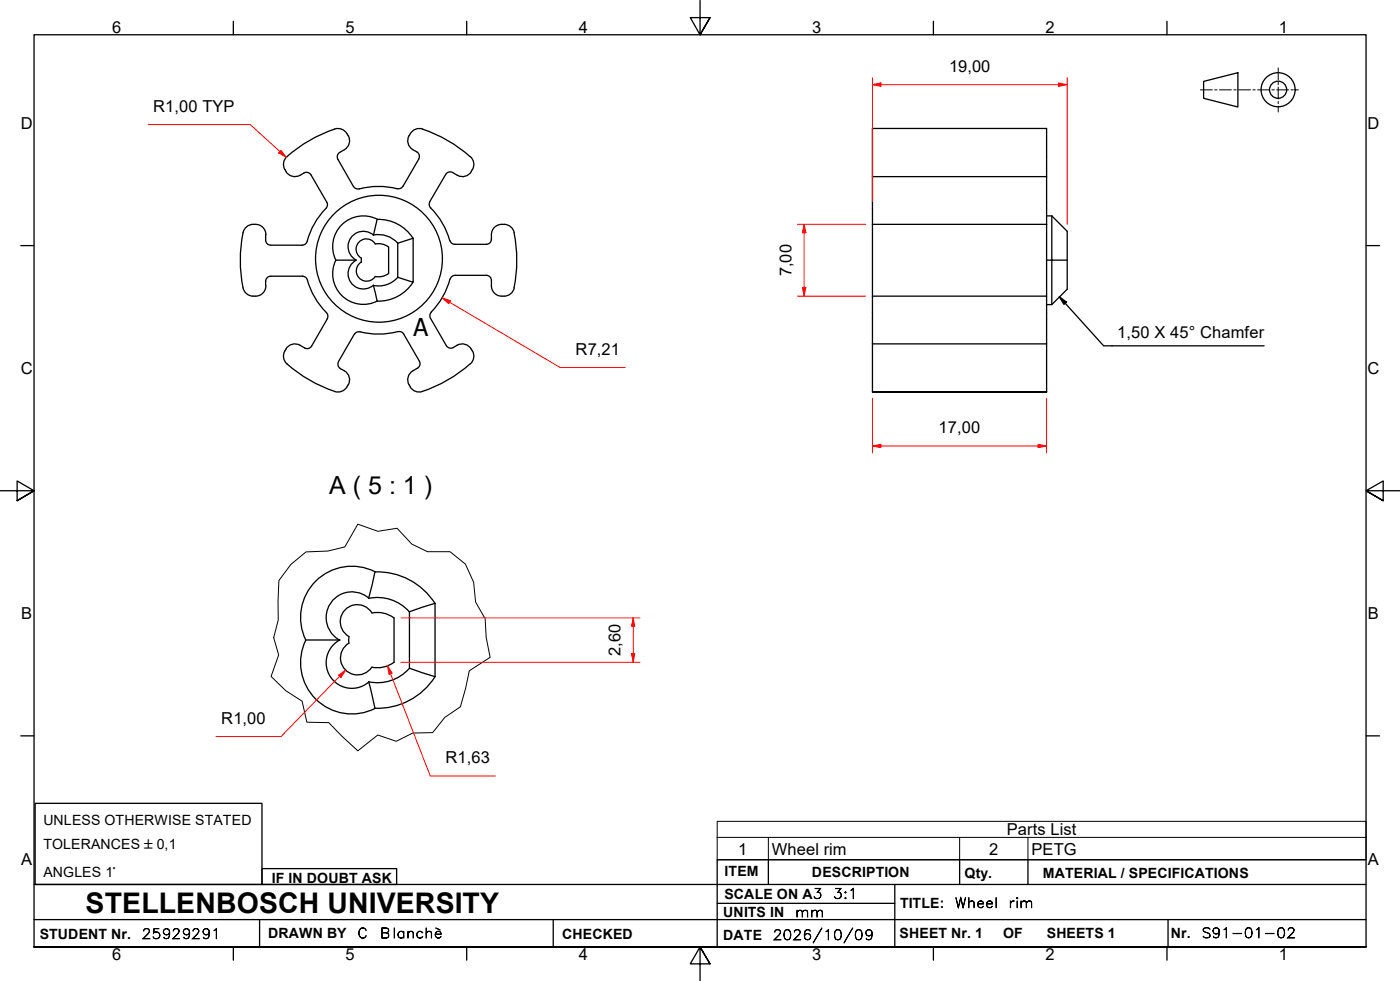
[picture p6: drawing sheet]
<svg xmlns="http://www.w3.org/2000/svg" width="410mm" height="287mm" viewBox="0 0 410 287" stroke-linecap="round" stroke-linejoin="round" font-family="sans-serif">
<!-- layer: Visible Edges(ISO) -->
<g fill="none" stroke="#000" stroke-width=".38">
<path d="M101.6 39.1a3.3 3.3 0 0 0-4.8-.9 40.5 40.5 0 0 0-12.8 7.7M101.6 39.1l.3 .6M102 39.7a3 3 0 0 1-1.1 4.1M119.8 39.7a3 3 0 0 0 1.1 4.1M120.1 39.1l-.3 .6M120.2 39.1a3.2 3.2 0 0 1 4.7-.9 40.5 40.5 0 0 1 12.8 7.7M83.4 49.6l.4 .6M83.7 50.2a3 3 0 0 0 4.1 1.1M84 45.9a3 3 0 0 0-.6 3.7M87.9 51.3a2.27 2.27 0 0 1 2.5-.7l.6 .6 4.7 8M95.7 59.2l.2 .7a2.41 2.41 0 0 1-1.2 1.8 22.7 22.7 0 0 0-4.9 9.3l-.6 .6-.7 .2h-9.2a1.49 1.49 0 0 1-1.5-1.5v-1.6M100.8 43.8l-1.3 .8a1.49 1.49 0 0 0-.6 2l4.6 8 .9 .7h.8"/>
<path d="M116.3 55.3a21.6 21.6 0 0 0-11.1 0M120.9 43.8l1.1 .7M122.1 44.5a1.49 1.49 0 0 1 .5 2M122.6 46.6l-4.6 7.9-.6 .6-1.1 .1M125.9 59.1l-.2 .7a2.37 2.37 0 0 0 1.1 1.8 21.6 21.6 0 0 1 4.9 8.8M130.5 51.1l-4.6 7.9M132.5 50.5a1.49 1.49 0 0 0-2 .6M137.7 45.9a3 3 0 0 1 .6 3.7M138 50.2a3 3 0 0 1-4.1 1.1l-1.4-.8M138.3 49.6l-.3 .6M255.5 51.7v-14.1h51v28.1M255.5 51.7v14"/>
<path d="M255.5 51.7h51M74.1 65.7a3.1 3.1 0 0 1 3.8 3M74.1 65.7a3.3 3.3 0 0 0-3.2 3.6 39 39 0 0 0 .5 15.6 3 3 0 0 0 2.7 1.8M98.3 76.2h6M98.3 76.2a9 9 0 0 0 1.8 10.3 9 9 0 0 0 10.3 1.7l-1.1-4.7M104.3 76.2a4.5 4.5 0 0 0-1.6 6.5 4.5 4.5 0 0 0 6.7 .8M109.3 68.8a7.5 7.5 0 0 1 7.2 2.4M109.3 68.8l1.2-4.6a9 9 0 0 0-10.4 1.6 9 9 0 0 0-1.8 10.3M109.4 68.8a4.5 4.5 0 0 0-6.7 .8 4.5 4.5 0 0 0 1.6 6.5M109.9 71.4l2.3 .1 1.6 .8M109.9 71.4a3 3 0 0 0-4.8-.5 3 3 0 0 0 .7 4.7v1.1a3 3 0 0 0-.6 4.7 3 3 0 0 0 4.7-.5h2.3l1.6-.8M110.4 64.2a12 12 0 0 1 10.5 5.6"/>
<path d="M113.8 72.3v7.8M116.5 71.2l4.5-1.5v12.9l-4.5-1.4M116.5 71.2v10M131.8 70.4l.6 .9 .8 .2M133.2 71.5h9.2M143.9 68.7a2.33 2.33 0 0 1-.6 2.5l-.9 .3M147.6 65.7a3 3 0 0 1 3 2.4M147.6 65.7a3.1 3.1 0 0 0-3.7 3M150.5 68.1a40.5 40.5 0 0 1 0 16.2M255.5 65.7v21M255.5 65.7h51M306.5 65.7v21h-51"/>
<path d="M306.5 76.2h1.5v13M306.5 63.2h1.5M308 63.2l4.5 4.5v17l-4.5 4.5h-1.5M308 63.2v13h4.5M77.8 82.3v1.3M77.8 82.3a1.49 1.49 0 0 1 1.5-1.5h9.3l.7 .2a2.37 2.37 0 0 1 1 1.9 22.8 22.8 0 0 0 5.5 8.9l.2 .8-.2 .7-4.6 8M77.9 83.7a3.1 3.1 0 0 1-3.8 3M103.8 97.8l-4.7 8M116.5 81.2a7.5 7.5 0 0 1-7.2 2.4M116.5 97.1a23 23 0 0 1-11.5 0l-.7 .2-.5 .6M116.5 97.1h.8l.9 .7M118.2 97.7l4.6 8"/>
<path d="M120.9 82.6a12 12 0 0 1-10.5 5.5M126.3 91.4l-.4 1 .2 .8 4.6 8a1.49 1.49 0 0 0 2 .5l1.2-.7M131.7 81.7a21.6 21.6 0 0 1-5.5 9.7M142.4 80.6a1.49 1.49 0 0 1 1.5 1.5M142.4 80.6h-9.1l-1.1 .4-.4 .7M143.9 83.7a3.4 3.4 0 0 0 3.1 3 3.4 3.4 0 0 0 3.6-2.4M143.9 82.1v1.6M255.5 86.7v14M306.5 86.7v14M84 106.5a40.5 40.5 0 0 0 14 8.1M87.8 101l1.4 .9M87.8 101.1a3.4 3.4 0 0 0-4.1 1.1 3.4 3.4 0 0 0 .3 4.3"/>
<path d="M91.2 101.3a1.49 1.49 0 0 1-2 .6M99.1 105.9a1.49 1.49 0 0 0 .6 2M99.6 107.9a3.3 3.3 0 0 1 2.4 4.8M101.9 112.7a3.1 3.1 0 0 1-3.9 1.9M119.8 112.7a3 3 0 0 0 3.9 1.9M120.9 108.6a3 3 0 0 0-1.1 4.1M122.8 105.7a1.49 1.49 0 0 1-.5 2.1l-1.4 .7M133.8 101.1a3.1 3.1 0 0 1 4.5 1.7M137.7 106.5a40.5 40.5 0 0 1-14 8.1M138.3 102.7a3 3 0 0 1-.6 3.8M255.5 100.7v14.1M255.5 100.7h51"/>
<path d="M306.5 100.7v14.1M306.5 114.8h-51h51M108 175.2a12.5 12.5 0 0 1 11.9 3.9M109.8 167.3l-1.8 7.8a7.5 7.5 0 0 0-11.2 1.4 7.5 7.5 0 0 0 2.7 10.9M127.4 176.7a20.1 20.1 0 0 0-17.6-9.3 15 15 0 0 0-17.3 2.7 15 15 0 0 0-3 17.3M127.4 176.6l-7.5 2.5v16.5M127.4 176.6v21.5M108 199.6a7.5 7.5 0 0 1-11.2-1.3 7.5 7.5 0 0 1 2.7-11h-10a15 15 0 0 0 3 17.4 15 15 0 0 0 17.3 2.7M115.4 193.8a8.1 8.1 0 0 1-6.5 1.5M115.4 193.9v-13a8.5 8.5 0 0 0-6.5-1.5 5 5 0 0 0-7.9-.8 5 5 0 0 0 1.2 7.8v1.9a5 5 0 0 0-1.1 7.7 5 5 0 0 0 7.8-.7M119.9 195.6a12.5 12.5 0 0 1-11.9 4M119.9 195.6l7.5 2.5"/>
<path d="M127.4 198.1a20 20 0 0 1-17.6 9.2l-1.9-7.7"/>
</g>
<!-- layer: Break Lines(ISO) -->
<path d="M85.2 165.2l4.4-3.6 6.4-.3 5-1.2 3.8-6.7 5.8 2.1 5.7-.9 4.3 4.7 4.6 2.2h6.6l4.5 3.6 2.4 5.3 .6 5.8 2.7 4.9 .4 5.5 1.1 5.8-6.1 4-1.1 5.1-1.5 5.4-4.6 3.1-3.5 4.5-5.9 .1-4.8 2.4-5.4-1.8-5.8 4.6-4.7-4.3-3.8-4-6.4-.1-1.4-6.2-4.8-3-4.3-4.2 2.2-6.3-1.5-5.1 1.4-5.1-.1-5.5 .3-6.1z" fill="none" stroke="#000" stroke-width=".29"/>
<!-- layer: Symbols(ISO) -->
<path d="M210 245.1v-4.7h190v4.7M210 245.1v6.6h190v-6.6M210 245.1h190M225 245.1v6.6M281 245.1v6.6M301 245.1v6.6" fill="none" stroke="#000" stroke-width=".29"/>
<!-- layer: Detail Circle Lines(ISO) -->
<circle cx="111" cy="75.7" r="18.6" fill="none" stroke="#000" stroke-width=".38"/>
<!-- layer: Border_0 -->
<g fill="none" stroke="#000" stroke-width=".38">
<path d="M68.3 6.2v4M136.7 6.2v4M205 .1v10.1l-2.9-5h5.8l-2.9 5 2.9-5M273.3 6.2v4M341.7 6.2v4M6.1 71.9h3.9M400 71.9h3.9M0 143.7h10l-5-2.9v5.8l5-2.9-5 2.9M410 143.7h-10l5-2.9v5.8l-5-2.9 5 2.9M6.1 215.4h3.9M400 215.4h3.9M10 277.2v-267h390v267h-390h390"/>
<path d="M68.3 277.2v3.9M136.7 277.2v3.9M273.3 277.2v3.9M341.7 277.2v3.9M207.9 282.1l-2.9-4.9 2.9 4.9h-5.8l2.9-4.9v10"/>
</g>
<!-- layer: Sketch Geometry(ISO) -->
<g fill="none" stroke="#000" stroke-width=".38">
<path d="M352.4 23.8l10.1-2.5v10l-10.1-2.5zM10.3 235.2h66.4v23.7h-66.4zM10 258.9h390M76.7 254.3h39.4v4.6h-39.4zM225 251.7v7.2M262 258.9v18.3M281 251.7v7.2M301 251.7v7.2M400 251.7h-190v25.5M10 277.2h390M10 269.2h390M76 269.2v8"/>
<path d="M162 269.2v8M210 264.4h52M342 269.2v8"/>
<circle cx="374.2" cy="26.3" r="5"/>
<circle cx="374.2" cy="26.3" r="2.51"/>
</g>
<g fill="none" stroke="#000" stroke-width=".29">
<path d="M374.3 19.9v3.5M351.5 26.3h3.5M355.7 26.3h.7M357.1 26.3h3.5M361.3 26.3h.6M362.6 26.3h3.5M366.8 26.3h.7M368.2 26.3h3.5M372.4 26.3h.7M373.8 26.3h3.5M374.3 24.1v.7M374.3 25.5v3.5"/>
<path d="M374.3 29.7v.7M374.3 31.1v1.7M378 26.3h.7M379.4 26.3h.8"/>
</g>
<!-- layer: Dimensions(ISO) -->
<path d="M235.5 65.7v2.4" fill="none" stroke="#f00" stroke-width=".29"/>
<path d="M235.5 65.7l.5 2.4h-1.1z" fill="#f00"/>
<path d="M235.5 65.7l.5 2.4h-1.1zM235.5 84.2v2.5" fill="none" stroke="#f00" stroke-width=".29"/>
<path d="M234.9 84.2h1.1l-.5 2.5z" fill="#f00"/>
<path d="M82 44.4l1.8 1.7M233.5 65.7h20M235.5 68.1v16.1M233.5 86.7h20M234.9 84.2h1.1l-.5 2.5z" fill="none" stroke="#f00" stroke-width=".29"/>
<path d="M82.3 44l1.5 2.1-2.2-1.3z" fill="#f00"/>
<path d="M43.4 36.5h29.9l8.7 7.9M82.3 44l1.5 2.1-2.2-1.3zM255.5 130.6h2.4" fill="none" stroke="#f00" stroke-width=".29"/>
<path d="M255.5 130.6l2.4-.5v.9z" fill="#f00"/>
<path d="M255.5 130.6l2.4-.5v.9zM304 130.6h2.5" fill="none" stroke="#f00" stroke-width=".29"/>
<path d="M304 130.1l2.5 .5-2.5 .4z" fill="#f00"/>
<path d="M309.9 24.8h2.6M255.5 116.6v15.9M306.5 116.6v15.9M257.9 130.6h46.1M304 130.1l2.5 .5-2.5 .4z" fill="none" stroke="#f00" stroke-width=".29"/>
<path d="M309.9 24.3l2.6 .5-2.6 .5z" fill="#f00"/>
<path d="M255.5 24.8h2.4M309.9 24.3l2.6 .5-2.6 .5z" fill="none" stroke="#f00" stroke-width=".29"/>
<path d="M255.5 24.8l2.4-.5v1z" fill="#f00"/>
<path d="M255.5 24.8l2.4-.5v1zM255.5 22.7v36.3M257.9 24.8h52M312.5 22.7v43M185.4 180.9v2.4" fill="none" stroke="#f00" stroke-width=".29"/>
<!-- layer: Symbols(ISO) -->
<path d="M310.2 86.9l2 1.5-.7 .7zM310.2 86.9l13 14.3h46.9" fill="none" stroke="#000" stroke-width=".38"/>
<path d="M310.2 86.9l2 1.5-.7 .7z" fill="#000"/>
<!-- layer: Dimensions(ISO) -->
<path d="M185.4 180.9l.5 2.4h-1z" fill="#f00"/>
<path d="M185.4 180.9l.5 2.4h-1zM185.4 191.3v2.6" fill="none" stroke="#f00" stroke-width=".29"/>
<path d="M184.9 191.3h1l-.5 2.6z" fill="#f00"/>
<path d="M101.2 196.2l-1.8 1.7M117.4 193.9h70M117.4 180.9h70M184.9 191.3h1l-.5 2.6zM185.4 183.3v8" fill="none" stroke="#f00" stroke-width=".29"/>
<path d="M99.1 197.6l2.1-1.4-1.4 2.1z" fill="#f00"/>
<path d="M99.1 197.6l2.1-1.4-1.4 2.1zM99.4 197.9l-17.1 17.7h-19.1M113.5 194.9l.9 2.3" fill="none" stroke="#f00" stroke-width=".29"/>
<path d="M113.5 194.9l1.3 2.2-.9 .3z" fill="#f00"/>
<path d="M129.5 87.2l2.1 1.3M113.5 194.9l1.3 2.2-.9 .3zM114.4 197.2l11.6 30h19" fill="none" stroke="#f00" stroke-width=".29"/>
<path d="M129.5 87.2l2.4 .8-.5 .9z" fill="#f00"/>
<path d="M129.5 87.2l2.4 .8-.5 .9zM131.6 88.5l32.4 19.1h19.1" fill="none" stroke="#f00" stroke-width=".29"/>
<text font-size="8.3" x="25.1" y="267.2">STELLENBOSCH UNIVERSITY</text>
<text font-size="7.3" x="96.4" y="144.7">A ( 5 : 1 )</text>
<text font-size="7.2" x="121" y="98.4">A</text>
<g font-size="4.8">
<text x="32.8" y="9.7">6</text>
<text x="101.2" y="9.7">5</text>
<text x="169.5" y="9.7">4</text>
<text x="237.8" y="9.7">3</text>
<text x="306.1" y="9.7">2</text>
<text x="374.5" y="9.7">1</text>
<text x="277.9" y="21.1">19,00</text>
<text x="44.8" y="32.8">R1,00 TYP</text>
<text x="6.1" y="37.8">D</text>
<text x="400.4" y="37.8">D</text>
<text x="231.8" y="80.9" transform="rotate(-90 231.8 80.9)">7,00</text>
<text x="327.2" y="99.1">1,50 X 45° Chamfer</text>
<text x="168.5" y="103.9">R7,21</text>
<text x="6.1" y="109.6">C</text>
<text x="400.4" y="109.6">C</text>
<text x="274.8" y="126.8">17,00</text>
<text x="6.2" y="181.3">B</text>
<text x="400.5" y="181.3">B</text>
<text x="181.7" y="192.1" transform="rotate(-90 181.7 192.1)">2,60</text>
<text x="64.8" y="211.9">R1,00</text>
<text x="130.5" y="223.5">R1,63</text>
<text x="294.8" y="244.5">Parts List</text>
<text x="216.2" y="250.1">1</text>
<text x="226" y="250.1">Wheel rim</text>
<text x="289.6" y="250.1">2</text>
<text x="302" y="250.2">PETG</text>
<text x="6.2" y="253.1">A</text>
<text x="400.5" y="253.1">A</text>
<text x="32.8" y="281.1">6</text>
<text x="101.2" y="281.1">5</text>
<text x="169.5" y="281.1">4</text>
<text x="237.8" y="281.1">3</text>
<text x="306.1" y="281.1">2</text>
<text x="374.5" y="281.1">1</text>
</g>
<g font-size="4.1">
<text x="12.7" y="241.6">UNLESS OTHERWISE STATED</text>
<text x="12.7" y="248.5">TOLERANCES ±0,1</text>
<text x="12.7" y="256.6">ANGLES 1°</text>
<text x="212.2" y="256.5">ITEM</text>
<text x="237.7" y="256.7">DESCRIPTION</text>
<text x="282.4" y="256.9">Qty.</text>
<text x="305.4" y="256.9">MATERIAL / SPECIFICATIONS</text>
<text x="79.6" y="258.5">IF IN DOUBT ASK</text>
<text x="212.1" y="263">SCALE ON A3</text>
<text x="211.8" y="268.4">UNITS IN</text>
<text x="263.5" y="265.7">TITLE:</text>
<text x="11.6" y="274.8">STUDENT Nr.</text>
<text x="78.5" y="274.6">DRAWN BY</text>
<text x="164.6" y="274.8">CHECKED</text>
<text x="211.8" y="275.1">DATE</text>
<text x="263.4" y="274.6">SHEET Nr. 1</text>
<text x="293.7" y="274.6">OF</text>
<text x="306.5" y="274.6">SHEETS 1</text>
<text x="342.8" y="274.5">Nr.</text>
</g>
<g font-size="4">
<text x="243.9" y="263">3:1</text>
<text x="232.8" y="268.4">mm</text>
<text x="279.6" y="265.7">Wheel</text>
<text x="295.3" y="265.7">rim</text>
<text x="41.5" y="274.8">25929291</text>
<text x="104.6" y="274.6">C</text>
<text x="111.3" y="274.6">Blanchè</text>
<text x="226.3" y="275.1">2026/10/09</text>
<text x="351.7" y="274.5">S91-01-02</text>
</g>
</svg>
